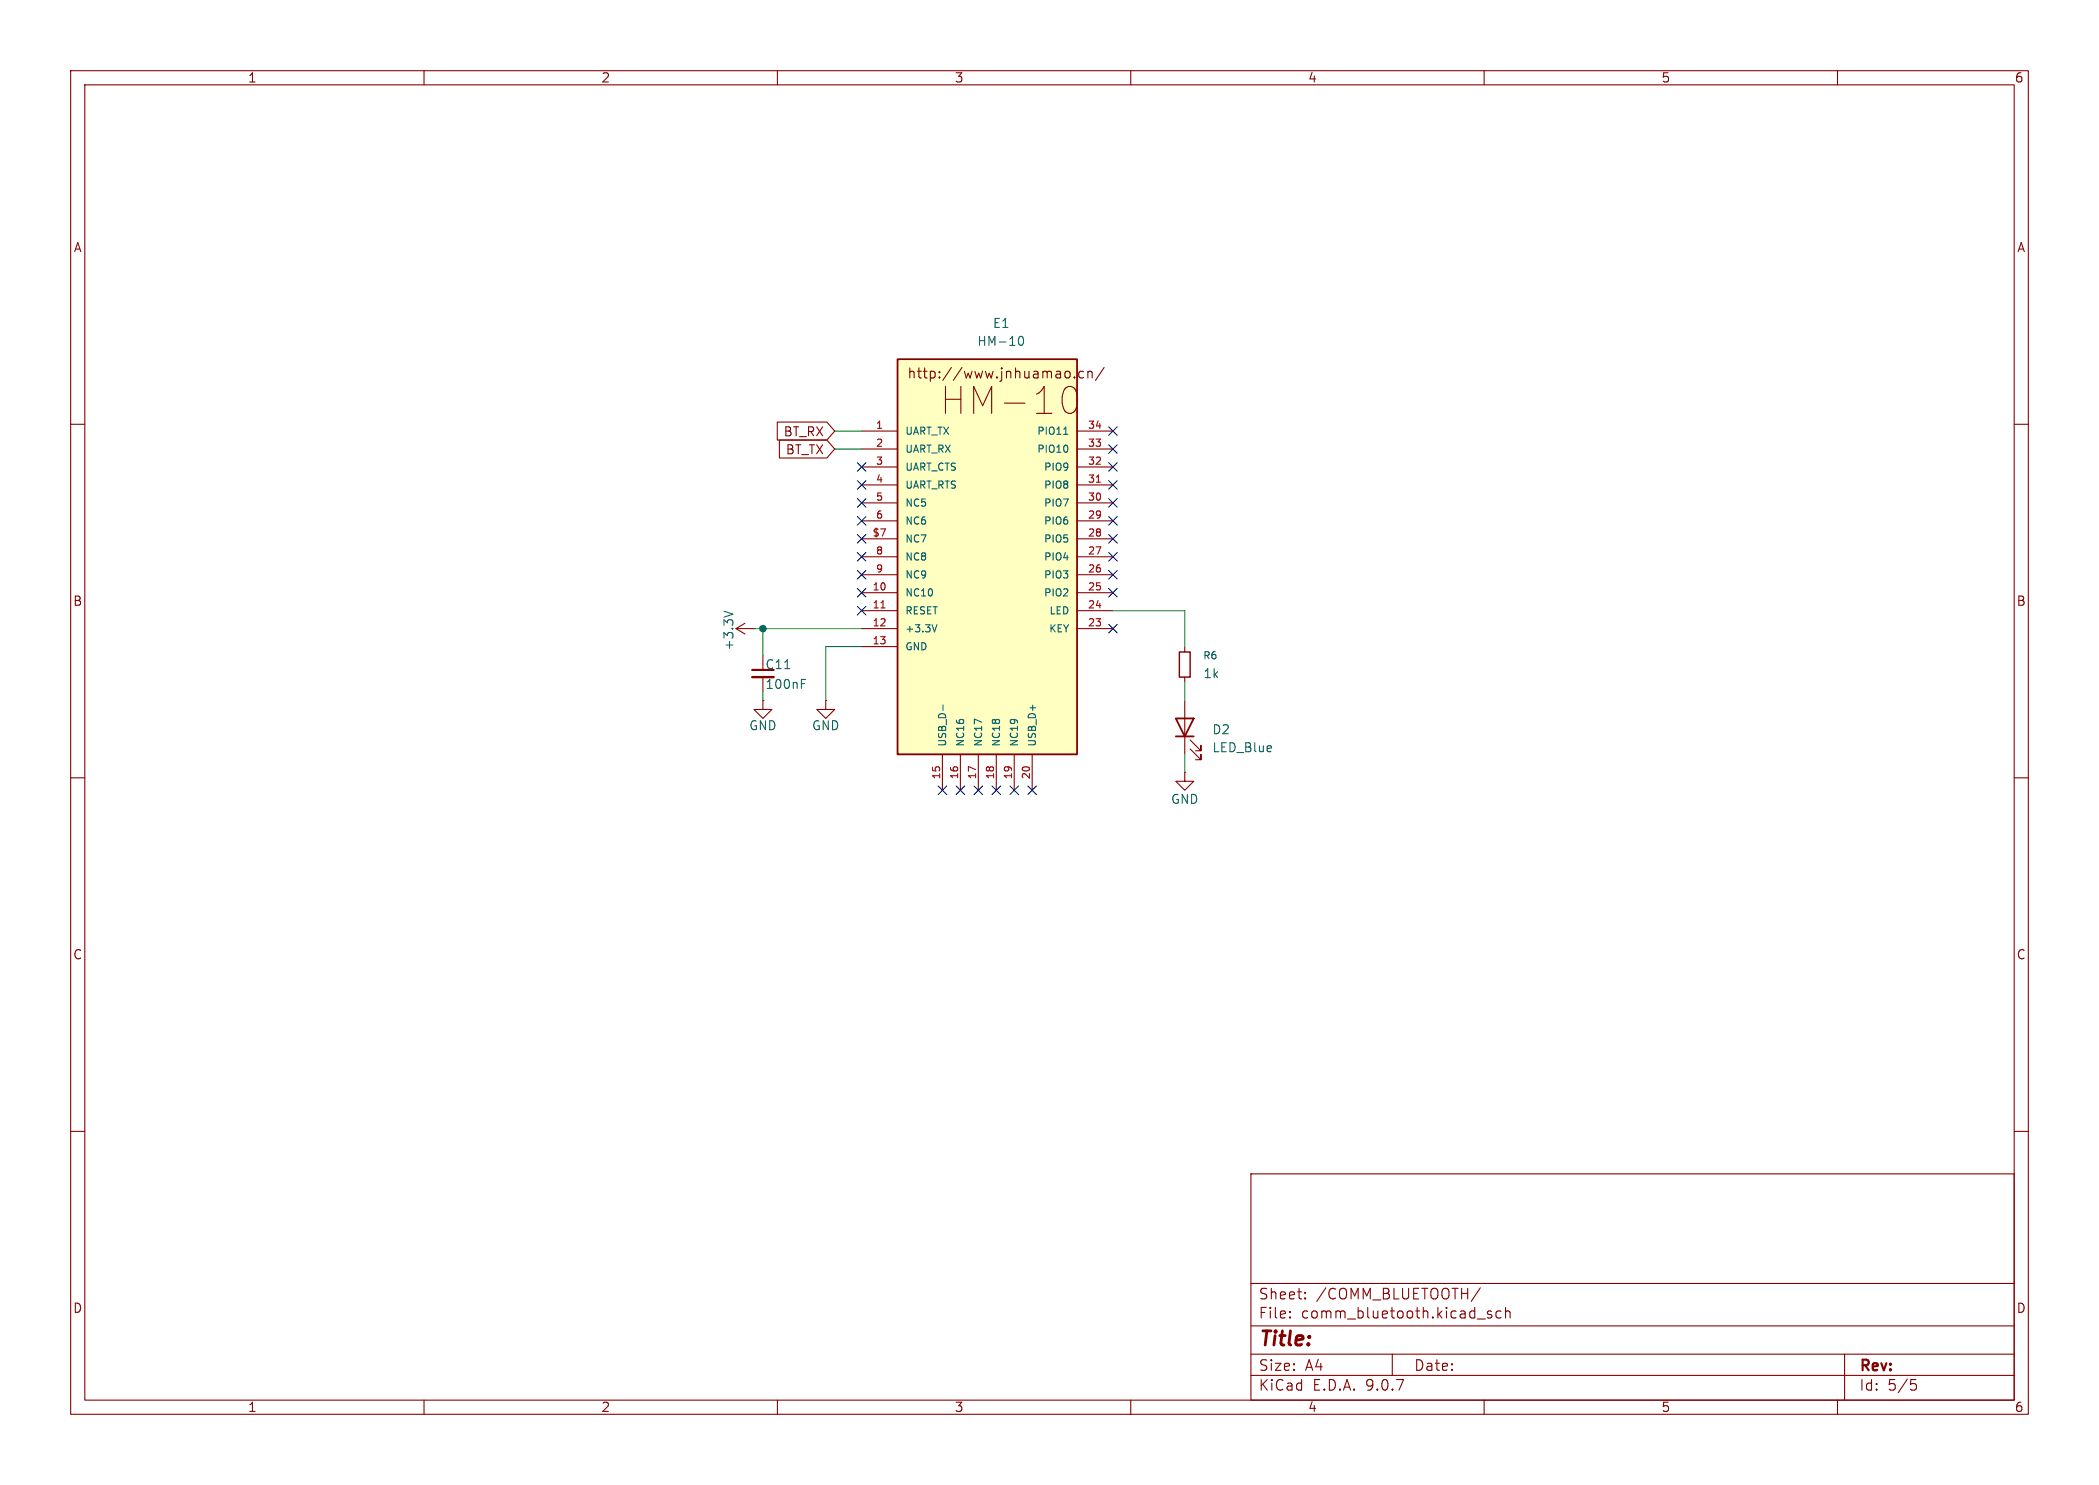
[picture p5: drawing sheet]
(kicad_sch
 (version 20250114)
 (generator "eeschema")
 (generator_version "9.0")
 (paper "A4")
 (lib_symbols
  (symbol "Device:C_Small"
   (pin_numbers (hide yes))
   (pin_names
    (offset 0.254) (hide yes)) (exclude_from_sim no) (in_bom yes) (on_board yes)
   (property "Reference" "C" (at 0.254 1.778 0) (effects (font (size 1.27 1.27)) (justify left)))
   (property "Value" "C_Small" (at 0.254 -2.032 0) (effects (font (size 1.27 1.27)) (justify left)))
   (property "Footprint" "" (at 0 0 0) (effects (font (size 1.27 1.27)) (hide yes)))
   (property "Datasheet" "~" (at 0 0 0) (effects (font (size 1.27 1.27)) (hide yes)))
   (property "Description" "Unpolarized capacitor, small symbol" (at 0 0 0) (effects (font (size 1.27 1.27)) (hide yes)))
   (symbol "C_Small_0_1"
    (polyline (pts (xy -1.524 0.508) (xy 1.524 0.508)) (stroke (width 0.3048) (type default)) (fill (type none)))
    (polyline (pts (xy -1.524 -0.508) (xy 1.524 -0.508)) (stroke (width 0.3302) (type default)) (fill (type none))))
   (symbol "C_Small_1_1"
    (pin passive line (at 0 2.54 270) (length 2.032) (name "~" (effects (font (size 1.27 1.27)))) (number "1" (effects (font (size 1.27 1.27)))))
    (pin passive line (at 0 -2.54 90) (length 2.032) (name "~" (effects (font (size 1.27 1.27)))) (number "2" (effects (font (size 1.27 1.27))))))
   (embedded_fonts no))
  (symbol "Device:LED"
   (pin_numbers (hide yes))
   (pin_names
    (offset 1.016) (hide yes)) (exclude_from_sim no) (in_bom yes) (on_board yes)
   (property "Reference" "D" (at 0 2.54 0) (effects (font (size 1.27 1.27))))
   (property "Value" "LED" (at 0 -2.54 0) (effects (font (size 1.27 1.27))))
   (property "Footprint" "" (at 0 0 0) (effects (font (size 1.27 1.27)) (hide yes)))
   (property "Datasheet" "~" (at 0 0 0) (effects (font (size 1.27 1.27)) (hide yes)))
   (property "Description" "Light emitting diode" (at 0 0 0) (effects (font (size 1.27 1.27)) (hide yes)))
   (property "Sim.Pins" "1=K 2=A" (at 0 0 0) (effects (font (size 1.27 1.27)) (hide yes)))
   (symbol "LED_0_1"
    (polyline (pts (xy -3.048 -0.762) (xy -4.572 -2.286) (xy -3.81 -2.286) (xy -4.572 -2.286) (xy -4.572 -1.524)) (stroke (width 0) (type default)) (fill (type none)))
    (polyline (pts (xy -1.778 -0.762) (xy -3.302 -2.286) (xy -2.54 -2.286) (xy -3.302 -2.286) (xy -3.302 -1.524)) (stroke (width 0) (type default)) (fill (type none)))
    (polyline (pts (xy -1.27 0) (xy 1.27 0)) (stroke (width 0) (type default)) (fill (type none)))
    (polyline (pts (xy -1.27 -1.27) (xy -1.27 1.27)) (stroke (width 0.254) (type default)) (fill (type none)))
    (polyline (pts (xy 1.27 -1.27) (xy 1.27 1.27) (xy -1.27 0) (xy 1.27 -1.27)) (stroke (width 0.254) (type default)) (fill (type none))))
   (symbol "LED_1_1"
    (pin passive line (at -3.81 0 0) (length 2.54) (name "K" (effects (font (size 1.27 1.27)))) (number "1" (effects (font (size 1.27 1.27)))))
    (pin passive line (at 3.81 0 180) (length 2.54) (name "A" (effects (font (size 1.27 1.27)))) (number "2" (effects (font (size 1.27 1.27))))))
   (embedded_fonts no))
  (symbol "Device:R_Small"
   (pin_numbers (hide yes))
   (pin_names
    (offset 0.254) (hide yes)) (exclude_from_sim no) (in_bom yes) (on_board yes)
   (property "Reference" "R" (at 0 0 90) (effects (font (size 1.016 1.016))))
   (property "Value" "R_Small" (at 1.778 0 90) (effects (font (size 1.27 1.27))))
   (property "Footprint" "" (at 0 0 0) (effects (font (size 1.27 1.27)) (hide yes)))
   (property "Datasheet" "~" (at 0 0 0) (effects (font (size 1.27 1.27)) (hide yes)))
   (property "Description" "Resistor, small symbol" (at 0 0 0) (effects (font (size 1.27 1.27)) (hide yes)))
   (symbol "R_Small_0_1"
    (rectangle (start -0.762 1.778) (end 0.762 -1.778) (stroke (width 0.2032) (type default)) (fill (type none))))
   (symbol "R_Small_1_1"
    (pin passive line (at 0 2.54 270) (length 0.762) (name "~" (effects (font (size 1.27 1.27)))) (number "1" (effects (font (size 1.27 1.27)))))
    (pin passive line (at 0 -2.54 90) (length 0.762) (name "~" (effects (font (size 1.27 1.27)))) (number "2" (effects (font (size 1.27 1.27))))))
   (embedded_fonts no))
  (symbol "Kirpi_complist:HM-10"
   (pin_names
    (offset 1.016)) (exclude_from_sim no) (in_bom yes) (on_board yes)
   (property "Reference" "E" (at 15.24 -45.72 90) (effects (font (size 1.27 1.27)) (justify left bottom)))
   (property "Value" "HM-10" (at 0 0 0) (effects (font (size 1.27 1.27)) (justify bottom)))
   (property "Footprint" "HM-10:26.9X13X2.2_BOARD" (at 0 0 0) (effects (font (size 1.27 1.27)) (justify bottom) (hide yes)))
   (property "Datasheet" "" (at 0 0 0) (effects (font (size 1.27 1.27)) (hide yes)))
   (property "Description" "" (at 0 0 0) (effects (font (size 1.27 1.27)) (hide yes)))
   (property "MF" "Jinan Huamao Technology" (at 0 0 0) (effects (font (size 1.27 1.27)) (justify bottom) (hide yes)))
   (property "Description_1" "Bluetooth 4.0 module with 4pin base board that can support iphone4s or later." (at 0 0 0) (effects (font (size 1.27 1.27)) (justify bottom) (hide yes)))
   (property "Package" "Package" (at 0 0 0) (effects (font (size 1.27 1.27)) (justify bottom) (hide yes)))
   (property "Price" "None" (at 0 0 0) (effects (font (size 1.27 1.27)) (justify bottom) (hide yes)))
   (property "SnapEDA_Link" "https://www.snapeda.com/parts/HM-10/Jinan+Huamao+Technology/view-part/?ref=snap" (at 0 0 0) (effects (font (size 1.27 1.27)) (justify bottom) (hide yes)))
   (property "MP" "HM-10" (at 0 0 0) (effects (font (size 1.27 1.27)) (justify bottom) (hide yes)))
   (property "Availability" "Not in stock" (at 0 0 0) (effects (font (size 1.27 1.27)) (justify bottom) (hide yes)))
   (property "Check_prices" "https://www.snapeda.com/parts/HM-10/Jinan+Huamao+Technology/view-part/?ref=eda" (at 0 0 0) (effects (font (size 1.27 1.27)) (justify bottom) (hide yes)))
   (symbol "HM-10_0_0"
    (rectangle (start 0 -55.88) (end 25.4 0) (stroke (width 0.254) (type default)) (fill (type background)))
    (text "http://www.jnhuamao.cn/" (at 1.27 -1.19 0) (effects (font (size 1.4224 1.4224)) (justify left top)))
    (text "HM-10" (at 5.54 -8.08 0) (effects (font (size 3.81 3.81)) (justify left bottom)))
    (pin bidirectional line (at -5.08 -10.16 0) (length 5.08) (name "UART_TX" (effects (font (size 1.016 1.016)))) (number "1" (effects (font (size 1.016 1.016)))))
    (pin bidirectional line (at -5.08 -12.7 0) (length 5.08) (name "UART_RX" (effects (font (size 1.016 1.016)))) (number "2" (effects (font (size 1.016 1.016)))))
    (pin bidirectional line (at -5.08 -15.24 0) (length 5.08) (name "UART_CTS" (effects (font (size 1.016 1.016)))) (number "3" (effects (font (size 1.016 1.016)))))
    (pin bidirectional line (at -5.08 -17.78 0) (length 5.08) (name "UART_RTS" (effects (font (size 1.016 1.016)))) (number "4" (effects (font (size 1.016 1.016)))))
    (pin bidirectional line (at -5.08 -20.32 0) (length 5.08) (name "NC5" (effects (font (size 1.016 1.016)))) (number "5" (effects (font (size 1.016 1.016)))))
    (pin bidirectional line (at -5.08 -22.86 0) (length 5.08) (name "NC6" (effects (font (size 1.016 1.016)))) (number "6" (effects (font (size 1.016 1.016)))))
    (pin bidirectional line (at -5.08 -25.4 0) (length 5.08) (name "NC7" (effects (font (size 1.016 1.016)))) (number "$7" (effects (font (size 1.016 1.016)))))
    (pin bidirectional line (at -5.08 -27.94 0) (length 5.08) (name "NC8" (effects (font (size 1.016 1.016)))) (number "8" (effects (font (size 1.016 1.016)))))
    (pin bidirectional line (at -5.08 -30.48 0) (length 5.08) (name "NC9" (effects (font (size 1.016 1.016)))) (number "9" (effects (font (size 1.016 1.016)))))
    (pin bidirectional line (at -5.08 -33.02 0) (length 5.08) (name "NC10" (effects (font (size 1.016 1.016)))) (number "10" (effects (font (size 1.016 1.016)))))
    (pin bidirectional line (at -5.08 -35.56 0) (length 5.08) (name "RESET" (effects (font (size 1.016 1.016)))) (number "11" (effects (font (size 1.016 1.016)))))
    (pin bidirectional line (at -5.08 -38.1 0) (length 5.08) (name "+3.3V" (effects (font (size 1.016 1.016)))) (number "12" (effects (font (size 1.016 1.016)))))
    (pin bidirectional line (at -5.08 -40.64 0) (length 5.08) (name "GND" (effects (font (size 1.016 1.016)))) (number "13" (effects (font (size 1.016 1.016)))))
    (pin bidirectional line (at -5.08 -40.64 0) (length 5.08) (hide yes) (name "GND" (effects (font (size 1.016 1.016)))) (number "14" (effects (font (size 1.016 1.016)))))
    (pin bidirectional line (at -5.08 -40.64 0) (length 5.08) (hide yes) (name "GND" (effects (font (size 1.016 1.016)))) (number "21" (effects (font (size 1.016 1.016)))))
    (pin bidirectional line (at -5.08 -40.64 0) (length 5.08) (hide yes) (name "GND" (effects (font (size 1.016 1.016)))) (number "22" (effects (font (size 1.016 1.016)))))
    (pin bidirectional line (at 6.35 -60.96 90) (length 5.08) (name "USB_D-" (effects (font (size 1.016 1.016)))) (number "15" (effects (font (size 1.016 1.016)))))
    (pin bidirectional line (at 8.89 -60.96 90) (length 5.08) (name "NC16" (effects (font (size 1.016 1.016)))) (number "16" (effects (font (size 1.016 1.016)))))
    (pin bidirectional line (at 11.43 -60.96 90) (length 5.08) (name "NC17" (effects (font (size 1.016 1.016)))) (number "17" (effects (font (size 1.016 1.016)))))
    (pin bidirectional line (at 13.97 -60.96 90) (length 5.08) (name "NC18" (effects (font (size 1.016 1.016)))) (number "18" (effects (font (size 1.016 1.016)))))
    (pin bidirectional line (at 16.51 -60.96 90) (length 5.08) (name "NC19" (effects (font (size 1.016 1.016)))) (number "19" (effects (font (size 1.016 1.016)))))
    (pin bidirectional line (at 19.05 -60.96 90) (length 5.08) (name "USB_D+" (effects (font (size 1.016 1.016)))) (number "20" (effects (font (size 1.016 1.016)))))
    (pin bidirectional line (at 30.48 -10.16 180) (length 5.08) (name "PIO11" (effects (font (size 1.016 1.016)))) (number "34" (effects (font (size 1.016 1.016)))))
    (pin bidirectional line (at 30.48 -12.7 180) (length 5.08) (name "PIO10" (effects (font (size 1.016 1.016)))) (number "33" (effects (font (size 1.016 1.016)))))
    (pin bidirectional line (at 30.48 -15.24 180) (length 5.08) (name "PIO9" (effects (font (size 1.016 1.016)))) (number "32" (effects (font (size 1.016 1.016)))))
    (pin bidirectional line (at 30.48 -17.78 180) (length 5.08) (name "PIO8" (effects (font (size 1.016 1.016)))) (number "31" (effects (font (size 1.016 1.016)))))
    (pin bidirectional line (at 30.48 -20.32 180) (length 5.08) (name "PIO7" (effects (font (size 1.016 1.016)))) (number "30" (effects (font (size 1.016 1.016)))))
    (pin bidirectional line (at 30.48 -22.86 180) (length 5.08) (name "PIO6" (effects (font (size 1.016 1.016)))) (number "29" (effects (font (size 1.016 1.016)))))
    (pin bidirectional line (at 30.48 -25.4 180) (length 5.08) (name "PIO5" (effects (font (size 1.016 1.016)))) (number "28" (effects (font (size 1.016 1.016)))))
    (pin bidirectional line (at 30.48 -27.94 180) (length 5.08) (name "PIO4" (effects (font (size 1.016 1.016)))) (number "27" (effects (font (size 1.016 1.016)))))
    (pin bidirectional line (at 30.48 -30.48 180) (length 5.08) (name "PIO3" (effects (font (size 1.016 1.016)))) (number "26" (effects (font (size 1.016 1.016)))))
    (pin bidirectional line (at 30.48 -33.02 180) (length 5.08) (name "PIO2" (effects (font (size 1.016 1.016)))) (number "25" (effects (font (size 1.016 1.016)))))
    (pin bidirectional line (at 30.48 -35.56 180) (length 5.08) (name "LED" (effects (font (size 1.016 1.016)))) (number "24" (effects (font (size 1.016 1.016)))))
    (pin bidirectional line (at 30.48 -38.1 180) (length 5.08) (name "KEY" (effects (font (size 1.016 1.016)))) (number "23" (effects (font (size 1.016 1.016))))))
   (embedded_fonts no))
  (symbol "power:+3.3V"
   (power)
   (pin_numbers (hide yes))
   (pin_names
    (offset 0) (hide yes)) (exclude_from_sim no) (in_bom yes) (on_board yes)
   (property "Reference" "#PWR" (at 0 -3.81 0) (effects (font (size 1.27 1.27)) (hide yes)))
   (property "Value" "+3.3V" (at 0 3.556 0) (effects (font (size 1.27 1.27))))
   (property "Footprint" "" (at 0 0 0) (effects (font (size 1.27 1.27)) (hide yes)))
   (property "Datasheet" "" (at 0 0 0) (effects (font (size 1.27 1.27)) (hide yes)))
   (property "Description" "Power symbol creates a global label with name \"+3.3V\"" (at 0 0 0) (effects (font (size 1.27 1.27)) (hide yes)))
   (symbol "+3.3V_0_1"
    (polyline (pts (xy -0.762 1.27) (xy 0 2.54)) (stroke (width 0) (type default)) (fill (type none)))
    (polyline (pts (xy 0 2.54) (xy 0.762 1.27)) (stroke (width 0) (type default)) (fill (type none)))
    (polyline (pts (xy 0 0) (xy 0 2.54)) (stroke (width 0) (type default)) (fill (type none))))
   (symbol "+3.3V_1_1"
    (pin power_in line (at 0 0 90) (length 0) (name "~" (effects (font (size 1.27 1.27)))) (number "1" (effects (font (size 1.27 1.27))))))
   (embedded_fonts no))
  (symbol "power:GND"
   (power)
   (pin_numbers (hide yes))
   (pin_names
    (offset 0) (hide yes)) (exclude_from_sim no) (in_bom yes) (on_board yes)
   (property "Reference" "#PWR" (at 0 -6.35 0) (effects (font (size 1.27 1.27)) (hide yes)))
   (property "Value" "GND" (at 0 -3.81 0) (effects (font (size 1.27 1.27))))
   (property "Footprint" "" (at 0 0 0) (effects (font (size 1.27 1.27)) (hide yes)))
   (property "Datasheet" "" (at 0 0 0) (effects (font (size 1.27 1.27)) (hide yes)))
   (property "Description" "Power symbol creates a global label with name \"GND\" , ground" (at 0 0 0) (effects (font (size 1.27 1.27)) (hide yes)))
   (symbol "GND_0_1"
    (polyline (pts (xy 0 0) (xy 0 -1.27) (xy 1.27 -1.27) (xy 0 -2.54) (xy -1.27 -1.27) (xy 0 -1.27)) (stroke (width 0) (type default)) (fill (type none))))
   (symbol "GND_1_1"
    (pin power_in line (at 0 0 270) (length 0) (name "~" (effects (font (size 1.27 1.27)))) (number "1" (effects (font (size 1.27 1.27))))))
   (embedded_fonts no)))
 (junction
  (at 107.95 88.9)
  (diameter 0)
  (color 0 0 0 0))
 (no_connect
  (at 140.97 111.76))
 (no_connect
  (at 157.48 78.74))
 (no_connect
  (at 121.92 73.66))
 (no_connect
  (at 157.48 83.82))
 (no_connect
  (at 121.92 81.28))
 (no_connect
  (at 121.92 86.36))
 (no_connect
  (at 157.48 81.28))
 (no_connect
  (at 157.48 63.5))
 (no_connect
  (at 133.35 111.76))
 (no_connect
  (at 121.92 71.12))
 (no_connect
  (at 146.05 111.76))
 (no_connect
  (at 143.51 111.76))
 (no_connect
  (at 157.48 68.58))
 (no_connect
  (at 121.92 76.2))
 (no_connect
  (at 121.92 68.58))
 (no_connect
  (at 157.48 66.04))
 (no_connect
  (at 157.48 76.2))
 (no_connect
  (at 121.92 66.04))
 (no_connect
  (at 135.89 111.76))
 (no_connect
  (at 121.92 83.82))
 (no_connect
  (at 157.48 71.12))
 (no_connect
  (at 157.48 88.9))
 (no_connect
  (at 157.48 60.96))
 (no_connect
  (at 121.92 78.74))
 (no_connect
  (at 138.43 111.76))
 (no_connect
  (at 157.48 73.66))
 (wire
  (pts (xy 107.95 92.71) (xy 107.95 88.9))
  (stroke (width 0) (type default)))
 (wire
  (pts (xy 167.64 96.52) (xy 167.64 99.06))
  (stroke (width 0) (type default)))
 (wire
  (pts (xy 106.68 88.9) (xy 107.95 88.9))
  (stroke (width 0) (type default)))
 (wire
  (pts (xy 118.11 60.96) (xy 121.92 60.96))
  (stroke (width 0) (type default)))
 (wire
  (pts (xy 167.64 91.44) (xy 167.64 86.36))
  (stroke (width 0) (type default)))
 (wire
  (pts (xy 116.84 99.06) (xy 116.84 91.44))
  (stroke (width 0) (type default)))
 (wire
  (pts (xy 116.84 91.44) (xy 121.92 91.44))
  (stroke (width 0) (type default)))
 (wire
  (pts (xy 118.11 63.5) (xy 121.92 63.5))
  (stroke (width 0) (type default)))
 (wire
  (pts (xy 107.95 97.79) (xy 107.95 99.06))
  (stroke (width 0) (type default)))
 (wire
  (pts (xy 167.64 106.68) (xy 167.64 109.22))
  (stroke (width 0) (type default)))
 (wire
  (pts (xy 157.48 86.36) (xy 167.64 86.36))
  (stroke (width 0) (type default)))
 (wire
  (pts (xy 107.95 88.9) (xy 121.92 88.9))
  (stroke (width 0) (type default)))
 (global_label "BT_TX"
  (shape input)
  (at 118.11 63.5 180)
  (fields_autoplaced yes)
  (effects (font (size 1.27 1.27)) (justify right))
  (property "Intersheetrefs" "${INTERSHEET_REFS}" (at 109.7425 63.5 0) (effects (font (size 1.27 1.27)) (justify right) (hide yes))))
 (global_label "BT_RX"
  (shape input)
  (at 118.11 60.96 180)
  (fields_autoplaced yes)
  (effects (font (size 1.27 1.27)) (justify right))
  (property "Intersheetrefs" "${INTERSHEET_REFS}" (at 109.4401 60.96 0) (effects (font (size 1.27 1.27)) (justify right) (hide yes))))
 (symbol
  (lib_id "Kirpi_complist:HM-10")
  (at 127 50.8 0)
  (unit 1)
  (exclude_from_sim no)
  (in_bom yes)
  (on_board yes)
  (dnp no)
  (fields_autoplaced yes)
  (property "Reference" "E1" (at 141.6825 45.72 0) (effects (font (size 1.27 1.27))))
  (property "Value" "HM-10" (at 141.6825 48.26 0) (effects (font (size 1.27 1.27))))
  (property "Footprint" "footprints:26.9X13X2.2_BOARD" (at 127 50.8 0) (effects (font (size 1.27 1.27)) (justify bottom) (hide yes)))
  (property "Datasheet" "" (at 127 50.8 0) (effects (font (size 1.27 1.27)) (hide yes)))
  (property "Description" "" (at 127 50.8 0) (effects (font (size 1.27 1.27)) (hide yes)))
  (property "MF" "Jinan Huamao Technology" (at 127 50.8 0) (effects (font (size 1.27 1.27)) (justify bottom) (hide yes)))
  (property "Description_1" "Bluetooth 4.0 module with 4pin base board that can support iphone4s or later." (at 127 50.8 0) (effects (font (size 1.27 1.27)) (justify bottom) (hide yes)))
  (property "Package" "Package" (at 127 50.8 0) (effects (font (size 1.27 1.27)) (justify bottom) (hide yes)))
  (property "Price" "None" (at 127 50.8 0) (effects (font (size 1.27 1.27)) (justify bottom) (hide yes)))
  (property "SnapEDA_Link" "https://www.snapeda.com/parts/HM-10/Jinan+Huamao+Technology/view-part/?ref=snap" (at 127 50.8 0) (effects (font (size 1.27 1.27)) (justify bottom) (hide yes)))
  (property "MP" "HM-10" (at 127 50.8 0) (effects (font (size 1.27 1.27)) (justify bottom) (hide yes)))
  (property "Availability" "Not in stock" (at 127 50.8 0) (effects (font (size 1.27 1.27)) (justify bottom) (hide yes)))
  (property "Check_prices" "https://www.snapeda.com/parts/HM-10/Jinan+Huamao+Technology/view-part/?ref=eda" (at 127 50.8 0) (effects (font (size 1.27 1.27)) (justify bottom) (hide yes)))
  (pin "8")
  (pin "4")
  (pin "22")
  (pin "1")
  (pin "3")
  (pin "6")
  (pin "$7")
  (pin "2")
  (pin "5")
  (pin "9")
  (pin "10")
  (pin "11")
  (pin "12")
  (pin "13")
  (pin "14")
  (pin "21")
  (pin "17")
  (pin "15")
  (pin "34")
  (pin "28")
  (pin "33")
  (pin "27")
  (pin "26")
  (pin "30")
  (pin "18")
  (pin "20")
  (pin "23")
  (pin "32")
  (pin "29")
  (pin "16")
  (pin "31")
  (pin "24")
  (pin "25")
  (pin "19"))
 (symbol
  (lib_id "power:+3.3V")
  (at 106.68 88.9 90)
  (unit 1)
  (exclude_from_sim no)
  (in_bom yes)
  (on_board yes)
  (dnp no)
  (property "Reference" "#PWR031" (at 110.49 88.9 0) (effects (font (size 1.27 1.27)) (hide yes)))
  (property "Value" "+3.3V" (at 103.124 89.154 0) (effects (font (size 1.27 1.27))))
  (property "Footprint" "" (at 106.68 88.9 0) (effects (font (size 1.27 1.27)) (hide yes)))
  (property "Datasheet" "" (at 106.68 88.9 0) (effects (font (size 1.27 1.27)) (hide yes)))
  (property "Description" "Power symbol creates a global label with name \"+3.3V\"" (at 106.68 88.9 0) (effects (font (size 1.27 1.27)) (hide yes)))
  (pin "1"))
 (symbol
  (lib_id "Device:LED")
  (at 167.64 102.87 90)
  (unit 1)
  (exclude_from_sim no)
  (in_bom yes)
  (on_board yes)
  (dnp no)
  (fields_autoplaced yes)
  (property "Reference" "D2" (at 171.45 103.1874 90) (effects (font (size 1.27 1.27)) (justify right)))
  (property "Value" "LED_Blue" (at 171.45 105.7274 90) (effects (font (size 1.27 1.27)) (justify right)))
  (property "Footprint" "LED_SMD:LED_0805_2012Metric" (at 167.64 102.87 0) (effects (font (size 1.27 1.27)) (hide yes)))
  (property "Datasheet" "~" (at 167.64 102.87 0) (effects (font (size 1.27 1.27)) (hide yes)))
  (property "Description" "Light emitting diode" (at 167.64 102.87 0) (effects (font (size 1.27 1.27)) (hide yes)))
  (property "Sim.Pins" "1=K 2=A" (at 167.64 102.87 0) (effects (font (size 1.27 1.27)) (hide yes)))
  (pin "2")
  (pin "1"))
 (symbol
  (lib_id "Device:C_Small")
  (at 107.95 95.25 0)
  (unit 1)
  (exclude_from_sim no)
  (in_bom yes)
  (on_board yes)
  (dnp no)
  (property "Reference" "C11" (at 108.204 93.98 0) (effects (font (size 1.27 1.27)) (justify left)))
  (property "Value" "100nF" (at 108.204 96.774 0) (effects (font (size 1.27 1.27)) (justify left)))
  (property "Footprint" "Capacitor_SMD:C_0805_2012Metric" (at 107.95 95.25 0) (effects (font (size 1.27 1.27)) (hide yes)))
  (property "Datasheet" "~" (at 107.95 95.25 0) (effects (font (size 1.27 1.27)) (hide yes)))
  (property "Description" "Unpolarized capacitor, small symbol" (at 107.95 95.25 0) (effects (font (size 1.27 1.27)) (hide yes)))
  (pin "1")
  (pin "2"))
 (symbol
  (lib_id "power:GND")
  (at 116.84 99.06 0)
  (unit 1)
  (exclude_from_sim no)
  (in_bom yes)
  (on_board yes)
  (dnp no)
  (property "Reference" "#PWR032" (at 116.84 105.41 0) (effects (font (size 1.27 1.27)) (hide yes)))
  (property "Value" "GND" (at 116.84 102.616 0) (effects (font (size 1.27 1.27))))
  (property "Footprint" "" (at 116.84 99.06 0) (effects (font (size 1.27 1.27)) (hide yes)))
  (property "Datasheet" "" (at 116.84 99.06 0) (effects (font (size 1.27 1.27)) (hide yes)))
  (property "Description" "Power symbol creates a global label with name \"GND\" , ground" (at 116.84 99.06 0) (effects (font (size 1.27 1.27)) (hide yes)))
  (pin "1"))
 (symbol
  (lib_id "power:GND")
  (at 167.64 109.22 0)
  (unit 1)
  (exclude_from_sim no)
  (in_bom yes)
  (on_board yes)
  (dnp no)
  (property "Reference" "#PWR034" (at 167.64 115.57 0) (effects (font (size 1.27 1.27)) (hide yes)))
  (property "Value" "GND" (at 167.64 113.03 0) (effects (font (size 1.27 1.27))))
  (property "Footprint" "" (at 167.64 109.22 0) (effects (font (size 1.27 1.27)) (hide yes)))
  (property "Datasheet" "" (at 167.64 109.22 0) (effects (font (size 1.27 1.27)) (hide yes)))
  (property "Description" "Power symbol creates a global label with name \"GND\" , ground" (at 167.64 109.22 0) (effects (font (size 1.27 1.27)) (hide yes)))
  (pin "1"))
 (symbol
  (lib_id "power:GND")
  (at 107.95 99.06 0)
  (unit 1)
  (exclude_from_sim no)
  (in_bom yes)
  (on_board yes)
  (dnp no)
  (property "Reference" "#PWR033" (at 107.95 105.41 0) (effects (font (size 1.27 1.27)) (hide yes)))
  (property "Value" "GND" (at 107.95 102.616 0) (effects (font (size 1.27 1.27))))
  (property "Footprint" "" (at 107.95 99.06 0) (effects (font (size 1.27 1.27)) (hide yes)))
  (property "Datasheet" "" (at 107.95 99.06 0) (effects (font (size 1.27 1.27)) (hide yes)))
  (property "Description" "Power symbol creates a global label with name \"GND\" , ground" (at 107.95 99.06 0) (effects (font (size 1.27 1.27)) (hide yes)))
  (pin "1"))
 (symbol
  (lib_id "Device:R_Small")
  (at 167.64 93.98 0)
  (unit 1)
  (exclude_from_sim no)
  (in_bom yes)
  (on_board yes)
  (dnp no)
  (fields_autoplaced yes)
  (property "Reference" "R6" (at 170.18 92.7099 0) (effects (font (size 1.016 1.016)) (justify left)))
  (property "Value" "1k" (at 170.18 95.2499 0) (effects (font (size 1.27 1.27)) (justify left)))
  (property "Footprint" "Resistor_SMD:R_0805_2012Metric" (at 167.64 93.98 0) (effects (font (size 1.27 1.27)) (hide yes)))
  (property "Datasheet" "~" (at 167.64 93.98 0) (effects (font (size 1.27 1.27)) (hide yes)))
  (property "Description" "Resistor, small symbol" (at 167.64 93.98 0) (effects (font (size 1.27 1.27)) (hide yes)))
  (pin "1")
  (pin "2")))
